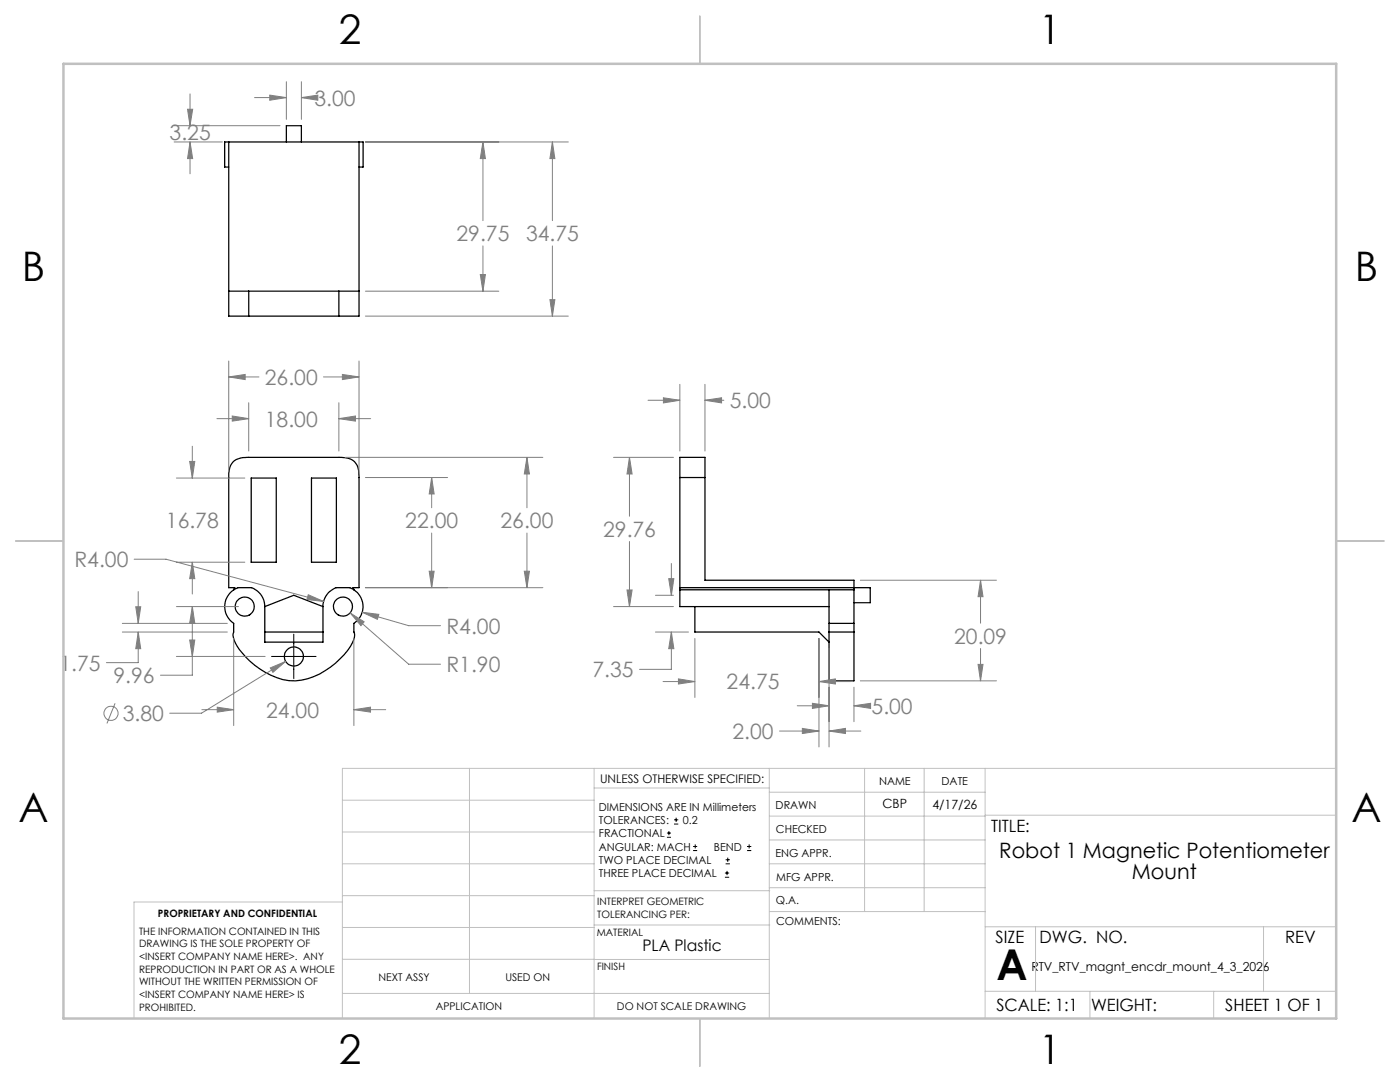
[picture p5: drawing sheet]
<svg xmlns="http://www.w3.org/2000/svg" width="279mm" height="216mm" viewBox="0 0 279 216" stroke-linecap="round" stroke-linejoin="round" font-family="sans-serif">
<g fill="none" stroke="#000" stroke-width=".25">
<path d="M45.6 28.3v34.8h4M45.6 28.3h-.8v5h.8M45.6 28.3h26M57.1 28.3v-3.2h3v3.2M71.6 28.3v34.8h-4M71.6 28.3h.9v5h-.9M45.6 58.1h4M49.6 58.1v5M49.6 58.1h18M67.6 58.1h4M67.6 58.1v5M49.6 63.1h18"/>
<path d="M50.1 95.4h5v16.8h-5zM62.2 95.4h4.9v16.8h-4.9zM135.7 95.3v-4h5v4M135.7 95.3v22M135.7 95.3h5M140.7 95.3v20.5h29.7v1.9M46.6 117.7l.2-.4h-1.2v-22a3.3 3.3 0 0 1 2.4-3.9l1.2-.1h18.4a3.6 3.6 0 0 1 3.6 1.5l.4 1.1v1v22.4h-1.2l.2 .4M46.6 117.7l.9-.4h2.7a4 4 0 0 1 2.6 3.7M46.6 117.7a4 4 0 0 0 0 6.7v1.7a3.2 3.2 0 0 0 .7 2.8 15.8 15.8 0 0 0 10.4 6.9 13.9 13.9 0 0 0 11-5.1 6.5 6.5 0 0 0 2.1-4.2l-.2-.4v-1.7a4 4 0 0 0 0-6.7M70.6 117.7l-.8-.4h-2.7a4 4 0 0 0-2.6 3.7M135.7 117.3v.4M135.7 117.7v3.3h29.8"/>
<path d="M135.7 117.3h38v3h-3.3M135.7 117.7h34.7M165.5 117.7v6.7M170.4 117.7v6.7M52.8 121l5.8-2.2 5.9 2.2M52.8 126.1h11.7M52.8 121v7.1h11.7v-7.1M138.7 121v5.1h24.7l2.1 2M165.5 126.1v9.8h4.9v-9.8M165.5 126.1h4.9M165.5 124.4h4.9M165.5 124.4v1.7"/>
<path d="M170.4 124.4v1.7"/>
<circle cx="48.9" cy="121" r="1.9"/>
<circle cx="58.6" cy="131" r="1.91"/>
<circle cx="68.4" cy="121" r="1.9"/>
</g>
<g fill="none" stroke="#808080" stroke-width=".2">
<path d="M37.9 18.7v6.4M50.8 19.5h6.3M53.8 19l3.3 .5-3.3 .5zM57.1 16.3v7.5M60.1 19.5l3.3-.5v1zM60.1 16.3v7.5M60.1 19.5h1.5M34.7 28.3h9.7M34.7 25.1h21.2M37.4 21.8h1.1l-.6 3.3zM37.9 28.3l.6 3.3h-1.1zM37.9 28.3v6.4"/>
<path d="M72.9 28.3h40.5M96.4 28.3l.5 3.3h-1.1zM96.4 28.3v15.7M110.2 28.3l.5 3.3h-1zM110.2 28.3v15.7M72.9 58.1h26.7M95.8 54.8h1.1l-.5 3.3zM96.4 49.1v9M109.7 59.8h1l-.5 3.3zM110.2 49.1v14M45.6 75.2l3.3-.5v1zM45.6 72v22"/>
<path d="M45.6 75.2h6.1M64.6 75.2h7M68.3 74.7l3.3 .5-3.3 .5zM71.6 72v22M72.9 63.1h40.5M129.3 79.9h6.4M132.4 79.4l3.3 .5-3.3 .5zM135.7 76.7v13.3M140.7 79.9l3.3-.5v1zM140.7 76.7v13.3M140.7 79.9h3.8M35.2 95.4h13.7"/>
<path d="M37.9 92.1h1l-.5 3.3zM38.4 89v6.4M43.3 83.5h6.3M46.4 83l3.2 .5-3.2 .5zM49.6 80.4v9.6M67.6 83.5l3.3-.5v1zM67.6 80.4v9.6M67.6 83.5h6.4M68.9 91.3h39.4M72.9 95.3h16.4M86.1 95.3l.5 3.3h-.9zM86.1 95.3v6"/>
<path d="M105.2 91.3l.5 3.3h-1.1zM105.2 91.3v10M122.4 91.3h12M125.6 91.3l.6 3.3h-1.1zM125.6 91.3v11.7M26.8 111.6h6.3l31.5 8.4M27.6 118v6.4M35.2 112.2h13.7M38.4 112.2l.5 3.3h-1zM38.4 112.2v6.3M61.5 118.7l3.1 1.3-3.4-.4zM72.9 117.3h35.4"/>
<path d="M85.7 114h.9l-.5 3.3zM86.1 106.4v10.9M104.6 114h1.1l-.5 3.3zM105.2 106.4v10.9M125.1 117.7h1.1l-.6 3.3zM125.6 108.1v12.9M130.8 118.8h3.6M133.5 115.5h1l-.5 3.3zM134 112.4v6.4M171.7 115.8h27.2M195.7 115.8l.5 3.3h-1zM195.7 115.8v8.6"/>
<path d="M24.4 124.4h21M24.4 126.1h21M27.1 121.1h1l-.5 3.3zM27.6 126.1l.5 3.3h-1zM27.6 126.1v6.1h-6.4M35.2 121h12.4M35.2 131h17.7M37.9 127.7h1l-.5 3.3zM38.4 121l.5 3.4h-1zM38.4 121v13.7h-6.4M46.6 127.4v17.4M53.9 133.3l3.1-1.3-2.5 2.2z"/>
<path d="M57 132l-16.8 10.3h-6.3M69.9 122.3l2.8 1.8-.7 .7zM69.9 122.3l11.7 10.2h6.3M70.6 127.4v17.4M72.3 122.2l3.3 .4-.3 1zM72.3 122.2l9.3 2.6h6.3M122.4 121h12M130.8 126.1h6.6M132.3 136h6.4M134 126.1l.5 3.3h-1zM134 126.1v7.5h-6.4M135.4 135.5l3.3 .5-3.3 .5z"/>
<path d="M138.7 127.4v11.8M163.4 136l3.3-.5v1zM163.4 127.4v21.6M163.4 136h6.4M165.5 129.4v19.6M170.4 137.1v6.9M171.7 135.9h27.2M195.2 132.6h1l-.5 3.3zM195.7 129.4v6.5M23 140.3l-1.7 4.1M40.3 141.6h6.3M43.4 141.1l3.2 .5-3.2 .5z"/>
<path d="M70.6 141.6l3.3-.5v1zM70.6 141.6h6.4M155.6 145.9h7.8M159.1 140.8h6.4M160.1 145.3l3.3 .6-3.3 .5zM162.1 140.3l3.4 .5-3.4 .6zM165.5 145.9l3.2-.6v1.1zM165.5 145.9h6.3M170.4 140.8l3.3-.5v1.1zM170.4 140.8h2.4"/>
<circle cx="22.1" cy="142.3" r="1.42"/>
</g>
<g fill="none" stroke="#000" stroke-width=".2">
<path d="M54.2 131h8.9M58.6 126.5v8.9M133.1 167.1h.8M133.1 166.2h.8M133.5 165.8v.9M134.5 164.4h.9M134.5 163.6h.9M134.9 163.2v.8M138.3 169.7h.8M138.3 168.9h.8M138.7 168.5v.8M144.7 175h.8"/>
<path d="M144.7 174.2h.8M144.8 172.4h.9M144.8 171.6h.9M145.1 173.8v.8M145.2 171.1v.9M149.1 169.7h.8M149.1 168.9h.8M149.5 168.5v.8"/>
</g>
<g fill="none" stroke="#c0c0c0" stroke-width=".2">
<path d="M68.3 159.7h50.3M93.7 153.3v44.9M118.6 153.3v49.9M118.6 157.2h34.9M153.5 153.3v49.9M153.5 158.1h43.1M172.5 153.3v28.6M184.4 153.3v28.6M196.6 153.3v49.9M266.7 153.3h-198.4v49.9M68.3 178.7h50.3M68.3 172.4h50.3"/>
<path d="M68.3 166h50.3M68.3 180h-41.6v23.2M118.6 177.7h35M153.5 167.6h43.1M153.5 162.8h43.1M153.5 172.4h43.1M153.5 177.1h43.1M196.6 162.7h70.1M68.3 198.2h85.2M68.3 191.4l85.2 .1M68.3 185.1h50.3M118.6 184.6h35"/>
<path d="M153.6 181.9h43M196.6 197.8h70.1M196.6 184.9h70.1M206.7 184.9v12.9M217.5 197.8v5.4M242.2 197.8v5.4M252.2 184.9v12.9"/>
</g>
<path d="M139.7 3.2v9.5M3.1 107.9h9.6M266.7 107.9h9.5M139.7 203.2v9.6" fill="none" stroke="#c0c0c0" stroke-width=".25"/>
<path d="M12.7 12.7h254v190.5h-254z" fill="none" stroke="#c0c0c0" stroke-width=".5"/>
<path d="M46.4 83l3.2 .5-3.2 .5zM67.6 83.5l3.3-.5v1zM45.6 75.2l3.3-.5v1zM68.3 74.7l3.3 .5-3.3 .5zM86.1 95.3l.5 3.3h-.9zM85.7 114h.9l-.5 3.3zM104.6 114h1.1l-.5 3.3zM105.2 91.3l.5 3.3h-1.1zM72.3 122.2l3 1.4 .3-1zM69.9 122.3l2.1 2.5 .7-.7zM61.5 118.7l-.3 .9 3.4 .4zM37.9 92.1h1l-.5 3.3zM38.4 112.2l.5 3.3h-1zM43.4 141.1l3.2 .5-3.2 .5zM70.6 141.6l3.3-.5v1zM53.9 133.3l.6 .9 2.5-2.2zM27.1 121.1h1l-.5 3.3zM27.6 126.1l.5 3.3h-1zM38.4 121l.5 3.4h-1zM37.9 127.7h1l-.5 3.3zM132.4 79.4l3.3 .5-3.3 .5zM140.7 79.9l3.3-.5v1zM125.1 117.7h1.1l-.6 3.3zM125.6 91.3l.6 3.3h-1.1zM134 126.1l.5 3.3h-1zM133.5 115.5h1l-.5 3.3zM163.4 136l3.3-.5v1zM135.4 135.5l3.3 .5-3.3 .5zM160.1 145.3l3.3 .6-3.3 .5zM165.5 145.9l3.2-.6v1.1zM162.1 140.3l3.4 .5-3.4 .6zM170.4 140.8l3.3-.5v1.1zM195.2 132.6h1l-.5 3.3zM195.7 115.8l.5 3.3h-1zM37.9 28.3l.6 3.3h-1.1zM37.4 21.8h1.1l-.6 3.3zM60.1 19.5l3.3-.5v1zM53.8 19l3.3 .5-3.3 .5zM95.8 54.8h1.1l-.5 3.3zM96.4 28.3l.5 3.3h-1.1zM110.2 28.3l.5 3.3h-1zM109.7 59.8h1l-.5 3.3z" fill="#808080"/>
<text font-size="8.5" x="198.9" y="195.5">A</text>
<g font-size="8.1">
<text x="67.6" y="8.9">2</text>
<text x="207.3" y="8.9">1</text>
<text x="4.4" y="56.1">B</text>
<text x="270.4" y="56.1">B</text>
<text x="3.7" y="164.1">A</text>
<text x="269.7" y="164.1">A</text>
<text x="67.6" y="212.4">2</text>
<text x="207.3" y="212.4">1</text>
</g>
<g font-size="4.2" fill="#808080">
<text x="62.8" y="21.1">3.00</text>
<text x="33.9" y="28">3.25</text>
<text x="91.1" y="48.1">29.75</text>
<text x="105" y="48.1">34.75</text>
<text x="52.9" y="76.8">26.00</text>
<text x="145.7" y="81.5">5.00</text>
<text x="52.9" y="85.1">18.00</text>
<text x="33.1" y="105.4">16.78</text>
<text x="80.9" y="105.4">22.00</text>
<text x="99.9" y="105.4">26.00</text>
<text x="120.4" y="107.1">29.76</text>
<text x="14.9" y="113.2">R4.00</text>
<text x="89.1" y="126.4">R4.00</text>
<text x="190.4" y="128.5">20.09</text>
<text x="11.9" y="133.8">1.75</text>
<text x="22.7" y="136.3">9.96</text>
<text x="89.1" y="134.1">R1.90</text>
<text x="118.3" y="135.1">7.35</text>
<text x="145" y="137.6">24.75</text>
<text x="24.5" y="143.9">3.80</text>
<text x="53.1" y="143.2">24.00</text>
<text x="173.9" y="142.4">5.00</text>
<text x="146.2" y="147.4">2.00</text>
</g>
<g font-size="4.2">
<text x="199.4" y="171.2">Robot 1 Magnetic Potentiometer</text>
<text x="225.9" y="175.4">Mount</text>
</g>
<g font-size="3.4">
<text x="197.8" y="166">TITLE:</text>
<text x="198.7" y="188.1">SIZE</text>
<text x="207.5" y="188.1">DWG. NO.</text>
<text x="256.5" y="188.2">REV</text>
<text x="198.8" y="201.7">SCALE: 1:1</text>
<text x="217.7" y="201.8">WEIGHT:</text>
<text x="244.5" y="201.7">SHEET 1 OF 1</text>
</g>
<text font-size="3.2" x="128.2" y="189.8">PLA Plastic</text>
<g font-size="2.5">
<text x="176.1" y="161.3">CBP</text>
<text x="186.1" y="161.4">4/17/26</text>
<text x="205.8" y="193.8">RTV_RTV_magnt_encdr_mount_4_3_2026</text>
</g>
<text font-size="2.4" x="119.8" y="156.2">UNLESS OTHERWISE SPECIFIED:</text>
<g font-size="2.2">
<text x="119.5" y="161.8">DIMENSIONS ARE IN Millimeters</text>
<text x="154.8" y="161.4">DRAWN</text>
<text x="175.4" y="156.6">NAME</text>
<text x="187.9" y="156.7">DATE</text>
<text x="119.5" y="164.4">TOLERANCES:</text>
<text x="119.5" y="167.1">FRACTIONAL</text>
<text x="136.3" y="164.4">0.2</text>
<text x="154.9" y="166.3">CHECKED</text>
<text x="119.5" y="169.7">ANGULAR: MACH</text>
<text x="119.5" y="172.4">TWO PLACE DECIMAL</text>
<text x="142.5" y="169.7">BEND</text>
<text x="154.8" y="170.9">ENG APPR.</text>
<text x="119.5" y="175">THREE PLACE DECIMAL</text>
<text x="154.9" y="175.7">MFG APPR.</text>
<text x="154.9" y="180.4">Q.A.</text>
<text x="154.9" y="184.6">COMMENTS:</text>
</g>
<g font-size="2.1">
<text x="75.5" y="195.7">NEXT ASSY</text>
<text x="100.9" y="195.7">USED ON</text>
<text x="86.9" y="201.5">APPLICATION</text>
<text x="123.1" y="201.6">DO NOT SCALE DRAWING</text>
</g>
<g font-size="2">
<text x="31.5" y="182.9">PROPRIETARY AND CONFIDENTIAL</text>
<text x="119.2" y="180.6">INTERPRET GEOMETRIC</text>
<text x="119.2" y="183.1">TOLERANCING PER:</text>
<text x="27.8" y="186.5">THE INFORMATION CONTAINED IN THIS</text>
<text x="27.8" y="189">DRAWING IS THE SOLE PROPERTY OF</text>
<text x="27.8" y="191.6">&lt;INSERT COMPANY NAME HERE&gt;. ANY</text>
<text x="119.1" y="186.7">MATERIAL</text>
<text x="27.8" y="194.1">REPRODUCTION IN PART OR AS A WHOLE</text>
<text x="27.8" y="196.6">WITHOUT THE WRITTEN PERMISSION OF</text>
<text x="119.1" y="193.5">FINISH</text>
<text x="27.8" y="199.1">&lt;INSERT COMPANY NAME HERE&gt; IS</text>
<text x="27.8" y="201.7">PROHIBITED.</text>
</g>
</svg>
